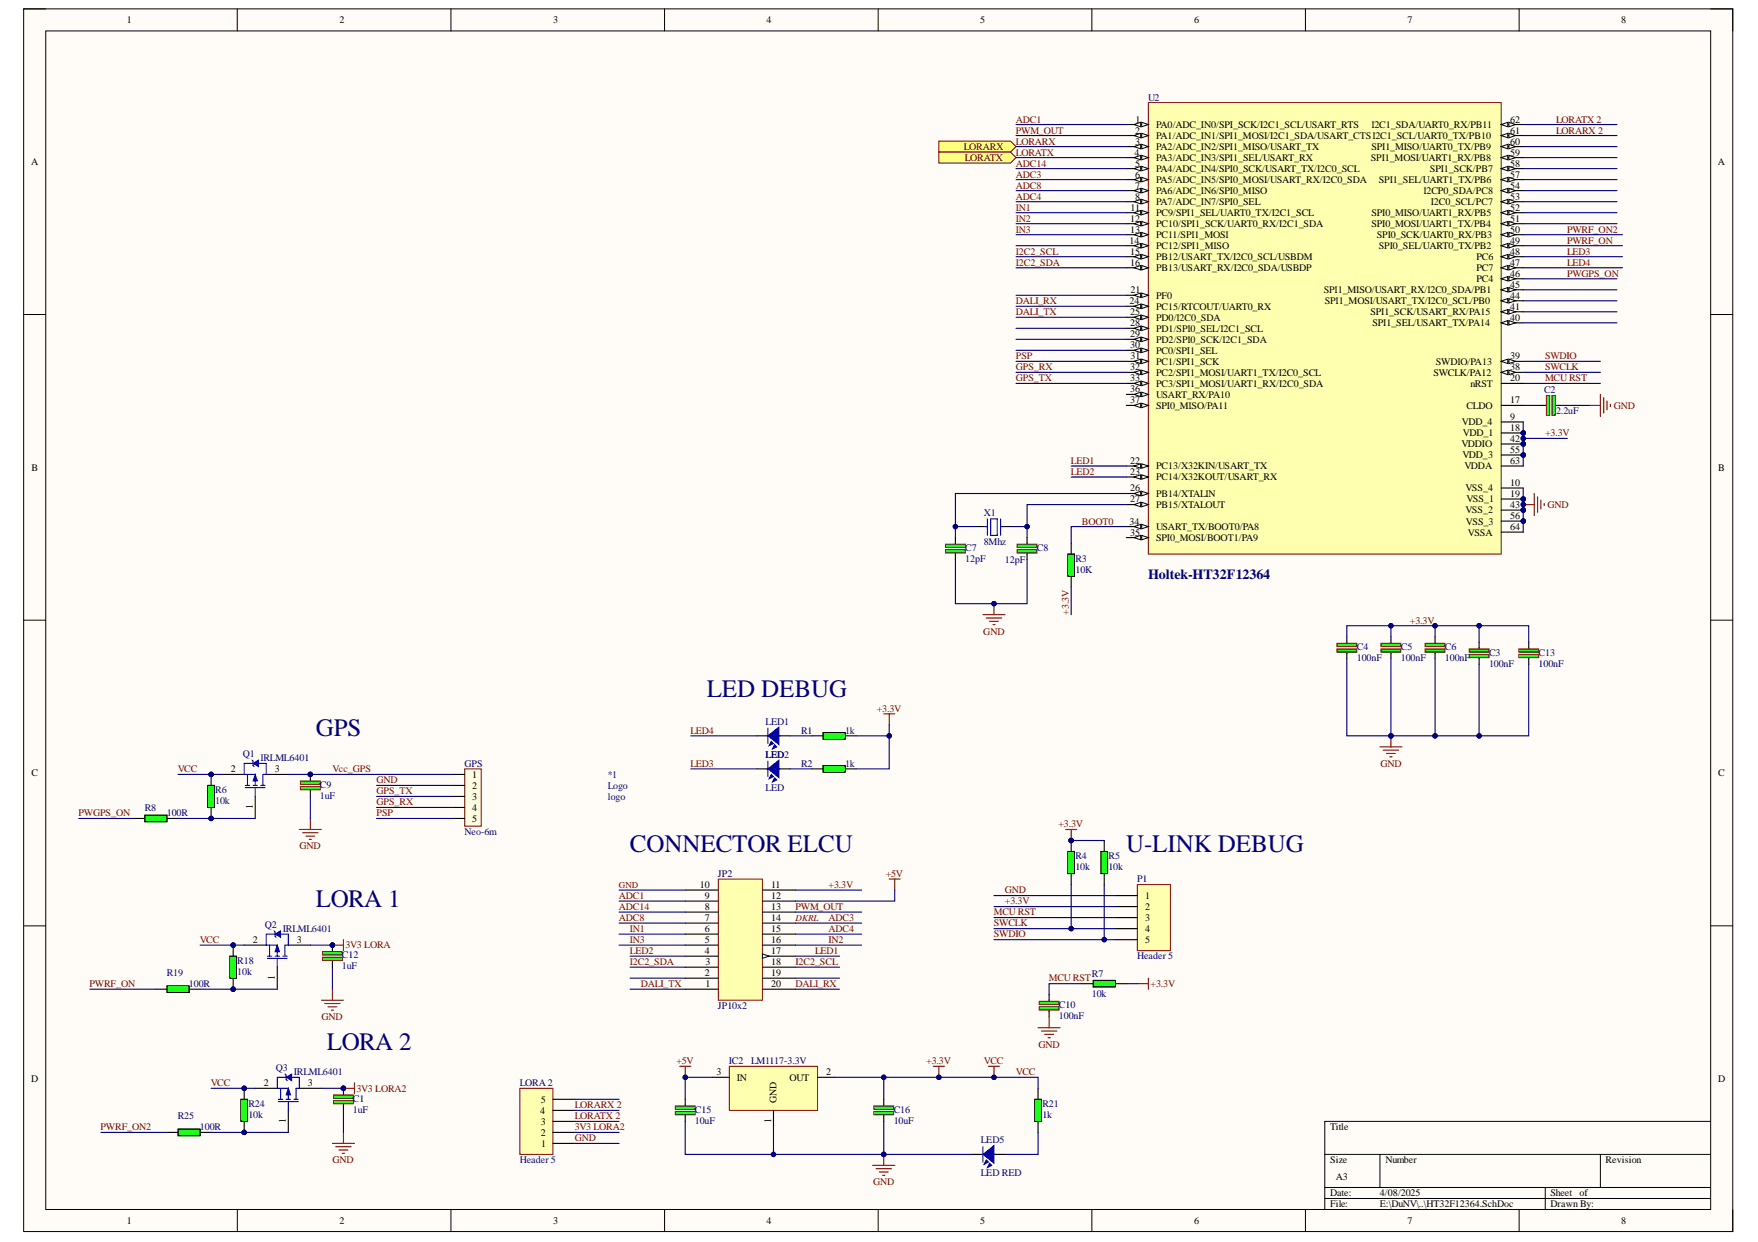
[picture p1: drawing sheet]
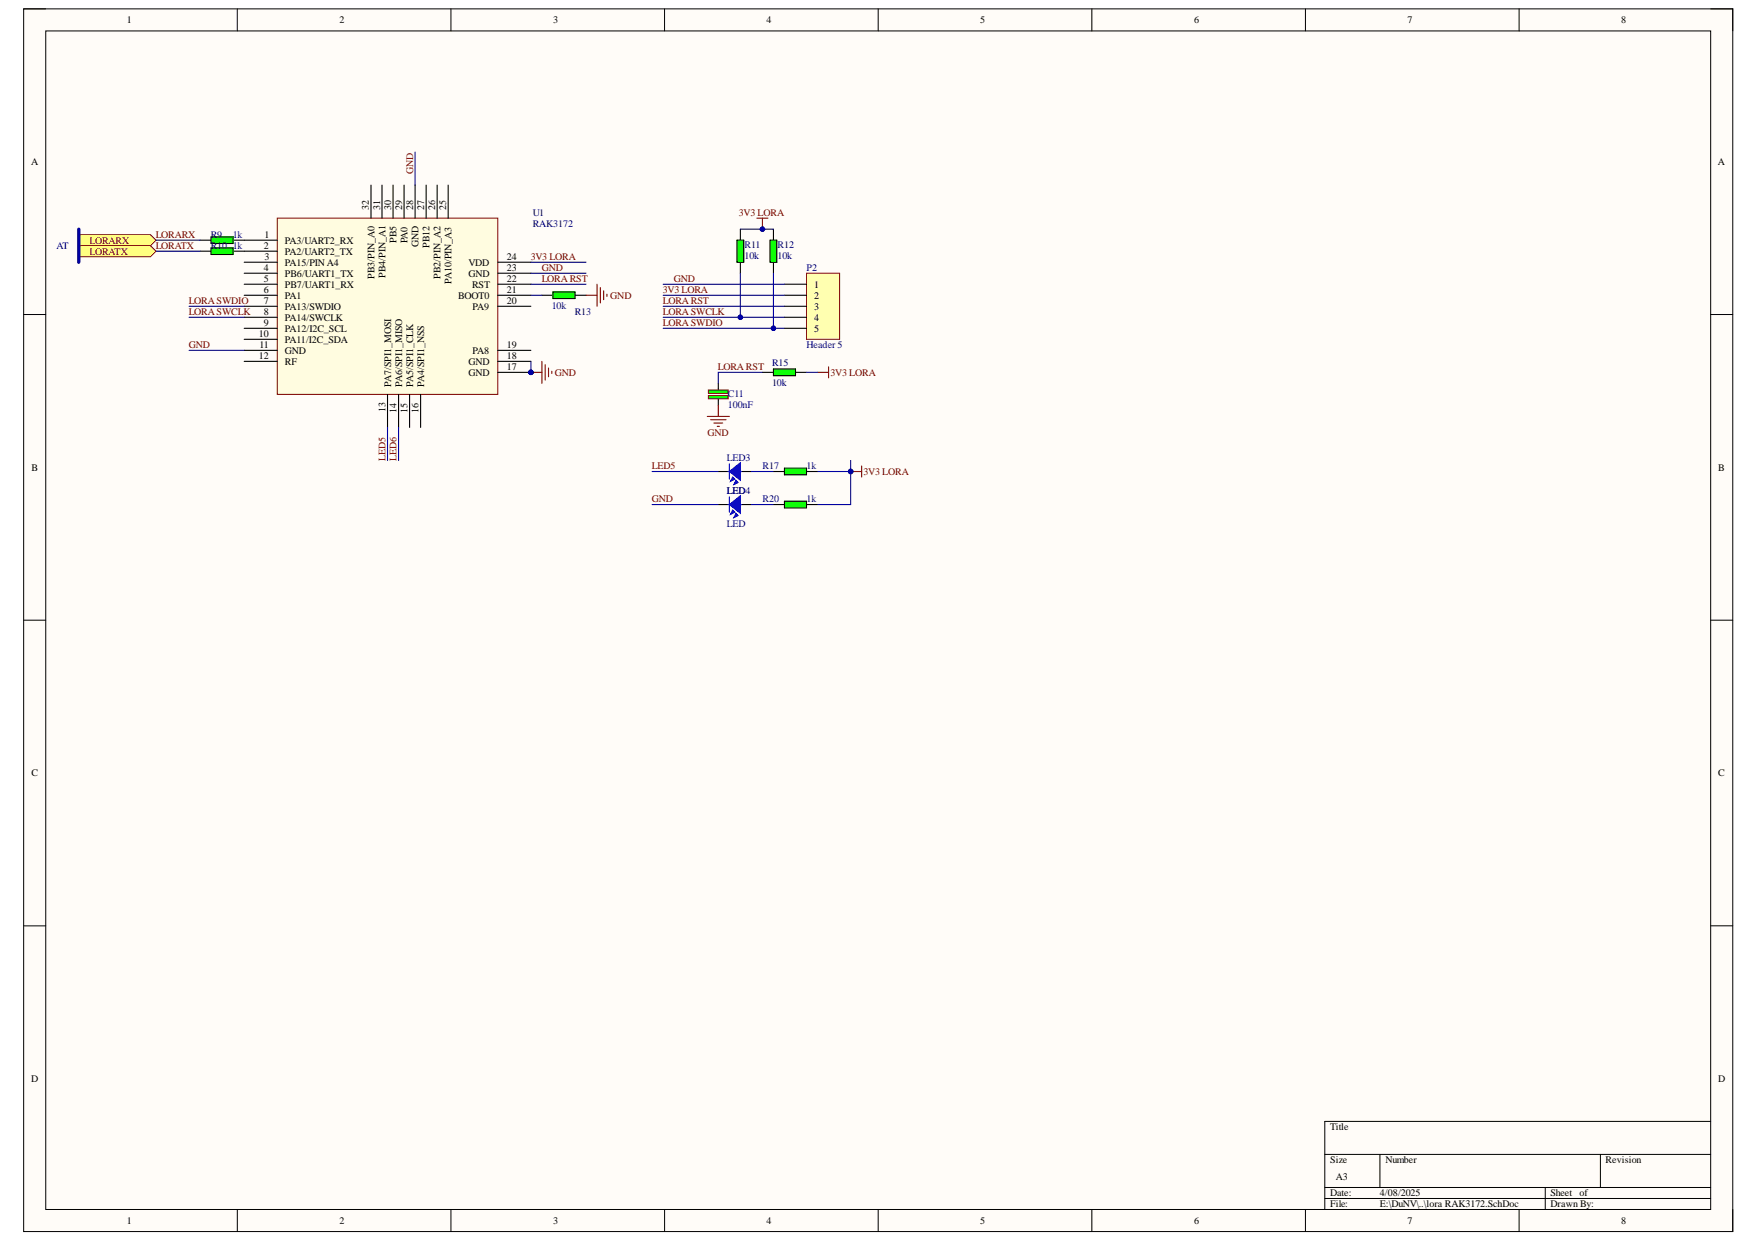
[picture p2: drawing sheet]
# Altium project LORA NG V2.1.PrjPcb
2 sheets, 53 parts. Net scope: flat (ports and power ports of the same name join across sheets).
Board file: Lora NG V2.1.PcbDoc
Sheets:
  lora RAK3172.SchDoc
  HT32F12364.SchDoc

## Sheet lora RAK3172.SchDoc
size A3

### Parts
C11  100nF  [0603 CAP]
LED3  LED  [LED-0805-Red]
LED4  LED  [LED-0805-Red]
P2  Header 5  [Jump5]
R9  1k  [0603 RESISTOR]
R10  1k  [0603 RESISTOR]
R11  10k  [0603 RESISTOR]
R12  10k  [0603 RESISTOR]
R13  10k  [0603 RESISTOR]
R15  10k  [0603 RESISTOR]
R17  1k  [0603 RESISTOR]
R20  1k  [0603 RESISTOR]
U1  RAK3172  [RAK3172]

### Ports
LORARX (in), LORATX (in)

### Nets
3V3 LORA: P2.2 R11.1 R12.1 R15.2 R17.2 R20.2 U1.24(VDD)
GND: C11.2 LED4.2 P2.1 R13.1 U1.11(GND) U1.17(GND) U1.18(GND) U1.23(GND) U1.28(GND)
LED5: LED3.2 U1.13(PA7/SPI1_MOSI)
LED6: U1.14(PA6/SPI1_MISO)
LORA RST: C11.1 P2.3 R15.1 U1.22(RST)
LORA SWCLK: P2.4 R11.2 U1.8(PA14/SWCLK)
LORA SWDIO: P2.5 R12.2 U1.7(PA13/SWDIO)
LORARX: R9.1 ; port LORARX
LORATX: R10.1 ; port LORATX
NetLED3_1: LED3.1 R17.1
NetLED4_1: LED4.1 R20.1
NetR9_2: R9.2 U1.1(PA3/UART2_RX)
NetR10_2: R10.2 U1.2(PA2/UART2_TX)
NetR13_2: R13.2 U1.21(BOOT0)

Not connected (* = marked no-connect by the designer): U1 3(PA15/PIN_A4) 4(PB6/UART1_TX) 5(PB7/UART1_RX) 6(PA1) 9(PA12/I2C_SCL) 10(PA11/I2C_SDA) 12(RF) 15(PA5/SPI1_CLK) 16(PA4/SPI1_NSS) 19(PA8) 20(PA9) 25(PA10/PIN_A3) 26(PB2/PIN_A2) 27(PB12) 29(PA0) 30(PB5) 31(PB4/PIN_A1) 32(PB3/PIN_A0)

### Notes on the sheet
- AT

## Sheet HT32F12364.SchDoc
size A3

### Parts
C1  1uF  [C-0603]
C2  2.2uF  [C-0603]
C3  100nF  [C-0603]
C4  100nF  [C-0603]
C5  100nF  [C-0603]
C6  100nF  [C-0603]
C7  12pF  [C-0603]
C8  12pF  [C-0603]
C9  1uF  [C-0603]
C10  100nF  [C-0603]
C12  1uF  [C-0603]
C13  100nF  [C-0603]
C15  10uF  [C-0805]
C16  10uF  [C-0805]
GPS  Neo-6m  [QUECTEL L80 MODULE]
IC2  LM1117-3.3V  [SOT223-4N]
JP2  JP10x2  [JP10-D2T]
LED1  LED  [LED-0805]
LED2  LED  [LED-0805]
LED5  LED RED  [LED-0805]
LORA_2  Header 5  [RAK3172 MODULE 2]
P1  Header 5  [JP5]
Q1  IRLML6401  [SOT23]
Q2  IRLML6401  [SOT23]
Q3  IRLML6401  [SOT23]
R1  1k  [R-0603]
R2  1k  [R-0603]
R3  10K  [R-0603]
R4  10k  [R-0603]
R5  10k  [R-0603]
R6  10k  [R-0603]
R7  10k  [R-0603]
R8  100R  [R-0603]
R18  10k  [R-0603]
R19  100R  [R-0603]
R21  1k  [R-0603]
R24  10k  [R-0603]
R25  100R  [R-0603]
U2  Holtek-HT32F12364  [LQFP-64PIN-7mmx7mm]
X1  8Mhz  [XT2 - DAN - 5032]

### Ports
LORARX (in), LORATX (in)

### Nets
3V3 LORA: C12.1 Q2.3(D)
3V3 LORA2: C1.1 LORA_2.2 Q3.3(D)
+3.3V: C3.1 C4.1 C5.1 C6.1 C13.1 C16.2 IC2.2(OUT) JP2.11 P1.2 Q1.2(S) Q2.2(S) Q3.2(S) R1.2 R2.2 R3.1 R4.1 R5.1 R6.2 R7.2 R18.2 R21.2 R24.2 U2.9(VDD_4) U2.18(VDD_1) U2.42(VDDIO) U2.55(VDD_3) U2.63(VDDA)  [also labelled VCC]
+5V: C15.2 IC2.3(IN) JP2.12
GND: C1.2 C2.2 C3.2 C4.2 C5.2 C6.2 C7.2 C8.2 C9.2 C10.2 C12.2 C13.2 C15.1 C16.1 GPS.2 IC2.1(GND) JP2.10 LED5.2 LORA_2.1 P1.1 U2.10(VSS_4) U2.19(VSS_1) U2.43(VSS_2) U2.56(VSS_3) U2.64(VSSA)
ADC1: JP2.9 U2.1(PA0/ADC_IN0/SPI_SCK/I2C1_SCL/USART_RTS)
ADC3: JP2.14 U2.6(PA5/ADC_IN5/SPI0_MOSI/USART_RX/I2C0_SDA)  [also labelled DKRL]
ADC4: JP2.15 U2.8(PA7/ADC_IN7/SPI0_SEL)
ADC8: JP2.7 U2.7(PA6/ADC_IN6/SPI0_MISO)
ADC14: JP2.8 U2.5(PA4/ADC_IN4/SPI0_SCK/USART_TX/I2C0_SCL)
BOOT0: R3.2 U2.34(USART_TX/BOOT0/PA8)
DALI_RX: JP2.20 U2.24(PC15/RTCOUT/UART0_RX)
DALI_TX: JP2.1 U2.25(PD0/I2C0_SDA)
GPS_RX: GPS.4 U2.32(PC2/SPI1_MOSI/UART1_TX/I2C0_SCL)
GPS_TX: GPS.3 U2.33(PC3/SPI1_MOSI/UART1_RX/I2C0_SDA)
I2C2_SCL: JP2.18 U2.15(PB12/USART_TX/I2C0_SCL/USBDM)
I2C2_SDA: JP2.3 U2.16(PB13/USART_RX/I2C0_SDA/USBDP)
IN1: JP2.6 U2.11(PC9/SPI1_SEL/UART0_TX/I2C1_SCL)
IN2: JP2.16 U2.12(PC10/SPI1_SCK/UART0_RX/I2C1_SDA)
IN3: JP2.5 U2.13(PC11/SPI1_MOSI)
LED1: JP2.17 U2.22(PC13/X32KIN/USART_TX)
LED2: JP2.4 U2.23(PC14/X32KOUT/USART_RX)
LED3: LED2.2 U2.48(PC6)
LED4: LED1.2 U2.47(PC7)
LORARX: U2.3(PA2/ADC_IN2/SPI1_MISO/USART_TX) ; port LORARX
LORARX 2: LORA_2.4 U2.61(I2C1_SCL/UART0_TX/PB10)
LORATX: U2.4(PA3/ADC_IN3/SPI1_SEL/USART_RX) ; port LORATX
LORATX 2: LORA_2.3 U2.62(I2C1_SDA/UART0_RX/PB11)
MCU RST: C10.1 P1.3 R7.1 U2.20(nRST)
PSP: GPS.5 U2.31(PC1/SPI1_SCK)
PWGPS_ON: R8.1 U2.46(PC4)
PWM_OUT: JP2.13 U2.2(PA1/ADC_IN1/SPI1_MOSI/I2C1_SDA/USART_CTS)
PWRF_ON: R19.1 U2.49(SPI0_SEL/UART0_TX/PB2)
PWRF_ON2: R25.1 U2.50(SPI0_SCK/UART0_RX/PB3)
SWCLK: P1.4 R4.2 U2.38(SWCLK/PA12)
SWDIO: P1.5 R5.2 U2.39(SWDIO/PA13)
Vcc_GPS: C9.1 GPS.1 Q1.3(D)
NetC2_1: C2.1 U2.17(CLDO)
NetC7_1: C7.1 U2.26(PB14/XTALIN) X1.1
NetC8_1: C8.1 U2.27(PB15/XTALOUT) X1.2
NetLED1_1: LED1.1 R1.1
NetLED2_1: LED2.1 R2.1
NetLED5_1: LED5.1 R21.1
NetQ1_1: Q1.1(G) R6.1 R8.2
NetQ2_1: Q2.1(G) R18.1 R19.2
NetQ3_1: Q3.1(G) R24.1 R25.2

Not connected (* = marked no-connect by the designer): JP2 2 19(21); LORA_2 5; U2 14(PC12/SPI1_MISO) 21(PF0) 28(PD1/SPI0_SEL/I2C1_SCL) 29(PD2/SPI0_SCK/I2C1_SDA) 30(PC0/SPI1_SEL) 35(SPI0_MOSI/BOOT1/PA9) 36(USART_RX/PA10) 37(SPI0_MISO/PA11) 40(SPI1_SEL/USART_TX/PA14) 41(SPI1_SCK/USART_RX/PA15) 44(SPI1_MOSI/USART_TX/I2C0_SCL/PB0) 45(SPI1_MISO/USART_RX/I2C0_SDA/PB1) 51(SPI0_MOSI/UART1_TX/PB4) 52(SPI0_MISO/UART1_RX/PB5) 53(I2C0_SCL/PC7) 54(I2CP0_SDA/PC8) 57(SPI1_SEL/UART1_TX/PB6) 58(SPI1_SCK/PB7) 59(SPI1_MOSI/UART1_RX/PB8) 60(SPI1_MISO/UART0_TX/PB9)

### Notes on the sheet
- LED DEBUG
- GPS
- (near JP2) CONNECTOR ELCU
- (near R5) U-LINK DEBUG
- LORA 1
- LORA 2

## Nets that join several sheets
3V3 LORA: lora RAK3172 (7 pins), HT32F12364 (C12.1 Q2.3)
GND: lora RAK3172 (9 pins), HT32F12364 (25 pins)
LORARX: lora RAK3172 (R9.1), HT32F12364 (U2.3)
LORATX: lora RAK3172 (R10.1), HT32F12364 (U2.4)
